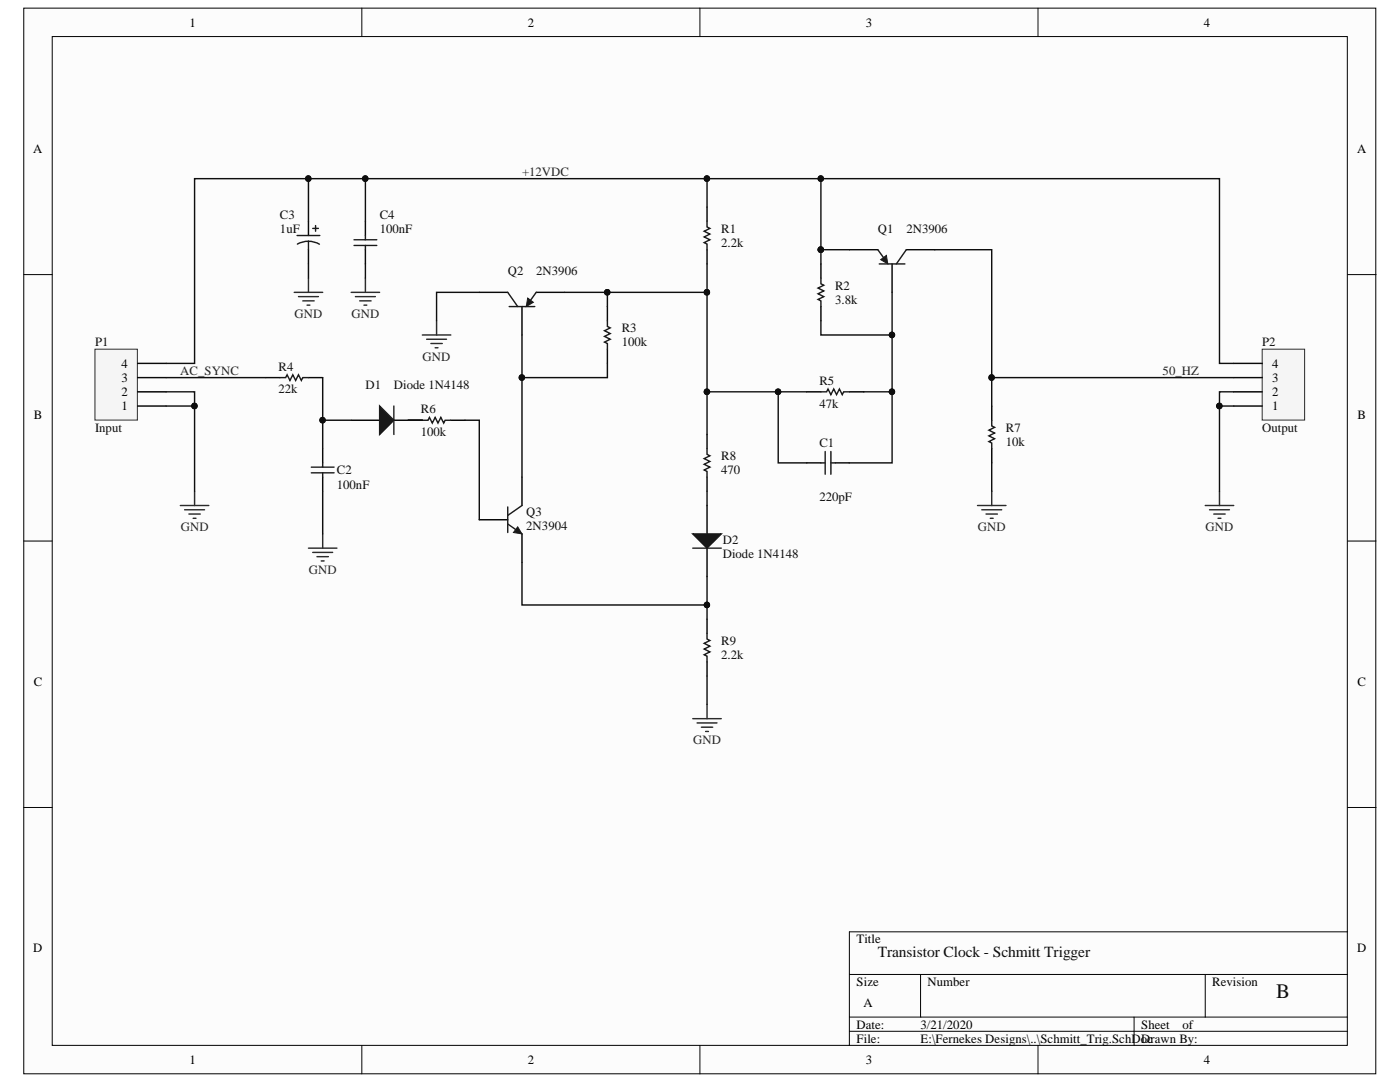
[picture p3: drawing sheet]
<svg xmlns="http://www.w3.org/2000/svg" width="279mm" height="216mm" viewBox="0 0 279 216" stroke-linecap="round" stroke-linejoin="round" font-family="sans-serif">
<g fill="#fcfcfc" stroke="#000" stroke-width=".2">
<path d="M4.7 1.6h269.9v212.7h-269.9z"/>
<path d="M10.4 7.3h258.5v201.3h-258.5z"/>
</g>
<g fill="none" stroke="#000" stroke-width=".2">
<path d="M72.2 1.6v5.7M139.7 1.6v5.7M207.2 1.6v5.7M4.7 54.8h5.7M268.9 54.8h5.7M4.7 108h5.7M268.9 108h5.7M4.7 161.1h5.7M268.9 161.1h5.7M169.5 194.4h99.4M183.7 194.4v8.5M240.5 194.4v8.5"/>
<path d="M268.9 185.9h-99.4v22.7M72.2 208.6v5.7M139.7 208.6v5.7M169.5 202.9h99.4M169.5 205.8h99.4M207.2 208.6v5.7M226.3 202.9v5.7"/>
</g>
<path d="M251.9 69.7h8.5v14.1h-8.5z" fill="#f5f5f5" stroke="#262626" stroke-width=".2"/>
<path d="M246.2 78.2h5.7M246.2 75.3h5.7M246.2 72.5h5.7M246.2 81h5.7" fill="none" stroke="#000" stroke-width=".28"/>
<path d="M18.9 69.7h8.5v14.1h-8.5z" fill="#f5f5f5" stroke="#262626" stroke-width=".2"/>
<path d="M27.5 78.2h5.7M27.5 75.3h5.7M27.5 72.5h5.7M27.5 81h5.7M104.2 95.2v5.7M95.6 103.7h5.7M104.2 106.5v5.7" fill="none" stroke="#000" stroke-width=".28"/>
<path d="M38.8 98v2.9M243.4 98v2.9M36 100.9h5.7M36.8 101.7h4M37.7 102.6h2.3M38.5 103.4h.6M240.5 100.9h5.7M241.4 101.7h4M242.2 102.6h2.3M243.1 103.4h.6" fill="none" stroke="#262626" stroke-width=".28"/>
<path d="M101.3 104.6l2.9 1.9M101.3 101.2v5.1M104.2 100.9l-2.9 2" fill="none" stroke="#1c1c1c" stroke-width=".28"/>
<path d="M103.3 105.1l.9 1.4-1.7-.2z" fill="#1c1c1c"/>
<path d="M103.3 105.1l.9 1.4-1.7-.2z" fill="none" stroke="#1c1c1c" stroke-width=".2"/>
<path d="M95.6 58.3h5.7M107 58.3h5.7M104.2 61.2v5.6" fill="none" stroke="#000" stroke-width=".28"/>
<path d="M101.3 58.3l2 2.9M107 58.3l-1.4 2M101.6 61.2h5.1" fill="none" stroke="#1c1c1c" stroke-width=".28"/>
<path d="M105.3 59.5l1.1 .8-1.4 .9z" fill="#1c1c1c"/>
<path d="M105.3 59.5l1.1 .8-1.4 .9z" fill="none" stroke="#1c1c1c" stroke-width=".2"/>
<path d="M169.5 49.8h5.7M178 52.7v5.6M180.9 49.8h5.7" fill="none" stroke="#000" stroke-width=".28"/>
<path d="M175.2 49.8l1.4 2M175.5 52.7h5.1M180.9 49.8l-2 2.9" fill="none" stroke="#1c1c1c" stroke-width=".28"/>
<path d="M175.8 51.8l1.1-.8 .3 1.7z" fill="#1c1c1c"/>
<path d="M175.8 51.8l1.1-.8 .3 1.7z" fill="none" stroke="#1c1c1c" stroke-width=".2"/>
<path d="M70.1 83.9h5.7M78.6 83.9h5.7" fill="none" stroke="#000" stroke-width=".28"/>
<path d="M75.8 81l2.8 2.9-2.8 2.8z" fill="#1c1c1c"/>
<path d="M75.8 81l2.8 2.9-2.8 2.8zM78.6 81v5.7" fill="none" stroke="#1c1c1c" stroke-width=".28"/>
<path d="M141.1 100.9v5.6M141.1 109.4v5.6" fill="none" stroke="#000" stroke-width=".28"/>
<path d="M138.3 106.5h5.6l-2.8 2.9z" fill="#1c1c1c"/>
<g fill="none" stroke="#1c1c1c" stroke-width=".28">
<path d="M59.3 47h4.5M61.6 48.1l-1.4 .2-.9 .4M61.6 48.1l.9 .1 1.3 .5M61.6 48.1v1.7M62.4 45.6h1.1M63 45v1.1M70.6 47.8h4.6M70.6 49h4.6M72.9 47v.8M72.9 49v.8M141.1 44.2v1.1l.6 .3-1.2 .5 1.2 .6-1.2 .6 1.2 .5-1.2 .6 .6 .3v1.1M163.8 55.5v1.1l.6 .3-1.1 .6 1.1 .6-1.1 .5 1.1 .6-1.1 .6 .5 .2v1.2"/>
<path d="M55.9 75.3h1.1l.3-.5 .6 1.1 .5-1.1 .6 1.1 .6-1.1 .5 1.1 .3-.6h1.2M121.2 64v1.1l.6 .3-1.2 .6 1.2 .6-1.2 .5 1.2 .6-1.2 .6 .6 .2v1.2M163.8 78.2h1.2l.3-.6 .5 1.2 .6-1.2 .6 1.2 .5-1.2 .6 1.2 .3-.6h1.1M62.1 93.2h4.6M62.1 94.3h4.6M64.4 92.4v.8M64.4 94.3v.9M84.3 83.9h1.1l.3-.6 .6 1.1 .5-1.1 .6 1.1 .6-1.1 .5 1.1 .3-.5h1.2M141.1 89.5v1.2l.6 .2-1.2 .6 1.2 .6-1.2 .5 1.2 .6-1.2 .6 .6 .3v1.1M163.8 92.4h.9M164.7 90.1v4.5M165.8 90.1v4.5"/>
<path d="M165.8 92.4h.9M197.9 83.9v1.1l.6 .3-1.1 .5 1.1 .6-1.1 .6 1.1 .5-1.1 .6 .5 .3v1.1M138.3 106.5h5.6l-2.8 2.9zM138.3 109.4h5.6M141.1 126.4v1.1l.6 .3-1.2 .6 1.2 .5-1.2 .6 1.2 .6-1.2 .5 .6 .3v1.2"/>
</g>
<g fill="none" stroke="#000" stroke-width=".28">
<path d="M61.6 44.2v2.8M61.6 49.8v2.9M72.9 44.2v2.8M72.9 49.8v2.9M141.1 41.3v2.9M141.1 49.8v2.9M163.8 52.7v2.8M53 75.3h2.9M61.6 75.3h2.8M121.2 61.2v2.8M121.2 69.7v2.8M161 78.2h2.8"/>
<path d="M163.8 61.2v2.8M169.5 78.2h2.9M64.4 89.5v2.9M64.4 95.2v2.8M81.4 83.9h2.9M90 83.9h2.8M141.1 86.7v2.8M141.1 95.2v2.8M161 92.4h2.8M166.7 92.4h2.8M197.9 81v2.9M197.9 89.5v2.9"/>
<path d="M141.1 123.6v2.8M141.1 132.1v2.8"/>
</g>
<g fill="none" stroke="#262626" stroke-width=".28">
<path d="M58.7 58.3h5.7M59.6 59.2h3.9M61.6 55.5v2.8M70.1 58.3h5.7M70.9 59.2h4M72.9 55.5v2.8M60.4 60h2.3M61.3 60.9h.5M71.8 60h2.3M72.6 60.9h.6M84.3 66.8h5.7M85.1 67.7h4"/>
<path d="M86 68.5h2.3M86.8 69.4h.6M87.1 64v2.8M197.9 98v2.9M61.6 109.4h5.6M62.4 110.2h4M63.3 111.1h2.2M64.1 111.9h.6M64.4 106.5v2.9M195.1 100.9h5.7M195.9 101.7h4M196.8 102.6h2.3"/>
<path d="M197.6 103.4h.6M138.3 143.4h5.6M139.1 144.3h4M140 145.1h2.2M140.8 146h.6M141.1 140.6v2.8"/>
</g>
<g fill="none" stroke="#0e0e0e" stroke-width=".28">
<path d="M61.6 35.7v8.5M72.9 35.7v8.5M141.1 35.7v5.6M163.8 35.7v17M61.6 52.7v2.8M72.9 52.7v2.8M95.6 58.3h-8.5v5.7M112.7 58.3h8.5v2.9M121.2 58.3h19.9M141.1 52.7v25.5h14.2M163.8 49.8h5.7M178 58.3v19.9h-5.6"/>
<path d="M186.6 49.8h11.3v31.2M33.2 72.5h5.6v-36.8h204.6v36.8h2.8M33.2 78.2h5.6v2.8M33.2 75.3h19.8M64.4 75.3v8.6h5.7M104.2 66.8v8.5M121.2 72.5v2.8h-17v19.9M141.1 78.2v8.5M161 78.2h-5.7v14.2h5.7M163.8 64v2.8h14.2M178 78.2v14.2h-8.5M197.9 75.3h48.3"/>
<path d="M246.2 78.2h-2.8v2.8M33.2 81h5.6v17M64.4 83.9v5.6M64.4 98v8.5M81.4 83.9h2.9M92.8 83.9h2.8v19.8M141.1 98v2.9M197.9 92.4v5.6M246.2 81h-2.8v17M104.2 112.2v8.5h36.9v2.9M141.1 115v5.7M141.1 134.9v5.7"/>
</g>
<g fill="#0e0e0e" stroke="#0e0e0e" stroke-width=".2">
<circle cx="38.8" cy="81" r=".55"/>
<circle cx="243.3" cy="81" r=".55"/>
<circle cx="64.4" cy="83.8" r=".55"/>
<circle cx="141.1" cy="120.7" r=".55"/>
<circle cx="141.1" cy="35.6" r=".55"/>
<circle cx="163.8" cy="35.6" r=".55"/>
<circle cx="163.8" cy="49.8" r=".55"/>
<circle cx="178" cy="66.8" r=".55"/>
<circle cx="178" cy="78.2" r=".55"/>
<circle cx="121.2" cy="58.3" r=".55"/>
<circle cx="104.1" cy="75.3" r=".55"/>
<circle cx="141.1" cy="58.3" r=".55"/>
<circle cx="155.3" cy="78.2" r=".55"/>
<circle cx="141.1" cy="78.2" r=".55"/>
<circle cx="61.5" cy="35.6" r=".55"/>
<circle cx="72.9" cy="35.6" r=".55"/>
<circle cx="197.9" cy="75.3" r=".55"/>
</g>
<text font-size="4.1" fill="#0e0e0e" x="254.7" y="199.2">B</text>
<text font-size="3.1" fill="#0e0e0e" x="175.2" y="190.9">Transistor Clock - Schmitt Trigger</text>
<g font-size="2.5">
<text x="37.8" y="5.3">1</text>
<text x="105.3" y="5.3">2</text>
<text x="172.8" y="5.3">3</text>
<text x="240.2" y="5.3">4</text>
<text x="6.6" y="30.5">A</text>
<text x="270.8" y="30.5">A</text>
<text x="24.2" y="76.2">3</text>
<text x="24.2" y="73.4">4</text>
<text x="253.9" y="76.2">3</text>
<text x="253.9" y="73.4">4</text>
<text x="6.7" y="83.7">B</text>
<text x="24.2" y="81.9">1</text>
<text x="24.2" y="79">2</text>
<text x="253.9" y="81.9">1</text>
<text x="253.9" y="79">2</text>
<text x="270.9" y="83.7">B</text>
<text x="6.7" y="136.8">C</text>
<text x="270.9" y="136.8">C</text>
<text x="6.6" y="190">D</text>
<text x="170.9" y="188.2">Title</text>
<text x="270.8" y="190">D</text>
<text x="170.9" y="196.7">Size</text>
<text x="185.1" y="196.7">Number</text>
<text x="241.9" y="196.7">Revision</text>
<text x="172.3" y="201">A</text>
<text x="170.9" y="205.2">Date:</text>
<text x="170.9" y="208.1">File:</text>
<text x="183.7" y="205.2">3/21/2020</text>
<text x="183.7" y="208.1">E:\Fernekes Designs\..\Schmitt_Trig.SchDoc</text>
<text x="227.8" y="205.2">Sheet</text>
<text x="227.8" y="208.1">Drawn By:</text>
<text x="236" y="205.2">of</text>
<text x="37.8" y="212.3">1</text>
<text x="105.3" y="212.3">2</text>
<text x="172.8" y="212.3">3</text>
<text x="240.2" y="212.3">4</text>
</g>
<g font-size="2.5" fill="#262626">
<text x="104.2" y="35.1">+12VDC</text>
<text x="58.8" y="63.5">GND</text>
<text x="70.1" y="63.5">GND</text>
<text x="84.3" y="72">GND</text>
<text x="36" y="74.8">AC_SYNC</text>
<text x="232" y="74.8">50_HZ</text>
<text x="36.1" y="106">GND</text>
<text x="195.2" y="106">GND</text>
<text x="240.6" y="106">GND</text>
<text x="61.6" y="114.5">GND</text>
<text x="138.3" y="148.5">GND</text>
</g>
<g font-size="2.5" fill="#0e0e0e">
<text x="55.9" y="46.4">1uF</text>
<text x="55.9" y="43.6">C3</text>
<text x="75.8" y="46.4">100nF</text>
<text x="75.8" y="43.6">C4</text>
<text x="143.9" y="46.4">R1</text>
<text x="175.2" y="46.4">Q1</text>
<text x="180.9" y="46.4">2N3906</text>
<text x="143.9" y="49.3">2.2k</text>
<text x="101.3" y="54.9">Q2</text>
<text x="107" y="54.9">2N3906</text>
<text x="166.7" y="57.8">R2</text>
<text x="166.7" y="60.6">3.8k</text>
<text x="19" y="69.1">P1</text>
<text x="124.1" y="69.1">100k</text>
<text x="124.1" y="66.3">R3</text>
<text x="251.9" y="69.1">P2</text>
<text x="55.6" y="74">R4</text>
<text x="72.9" y="77.6">D1</text>
<text x="78.6" y="77.6">Diode 1N4148</text>
<text x="163.5" y="76.8">R5</text>
<text x="55.6" y="78.5">22k</text>
<text x="84" y="82.5">R6</text>
<text x="163.5" y="81.3">47k</text>
<text x="19" y="86.1">Input</text>
<text x="84" y="87">100k</text>
<text x="163.5" y="89.2">C1</text>
<text x="200.7" y="89">10k</text>
<text x="200.7" y="86.1">R7</text>
<text x="251.9" y="86.1">Output</text>
<text x="67.2" y="94.7">C2</text>
<text x="143.9" y="94.7">470</text>
<text x="143.9" y="91.8">R8</text>
<text x="67.2" y="97.5">100nF</text>
<text x="163.5" y="100">220pF</text>
<text x="105" y="102.9">Q3</text>
<text x="105" y="105.7">2N3904</text>
<text x="144.2" y="108.5">D2</text>
<text x="144.2" y="111.4">Diode 1N4148</text>
<text x="143.9" y="131.5">2.2k</text>
<text x="143.9" y="128.7">R9</text>
</g>
</svg>
